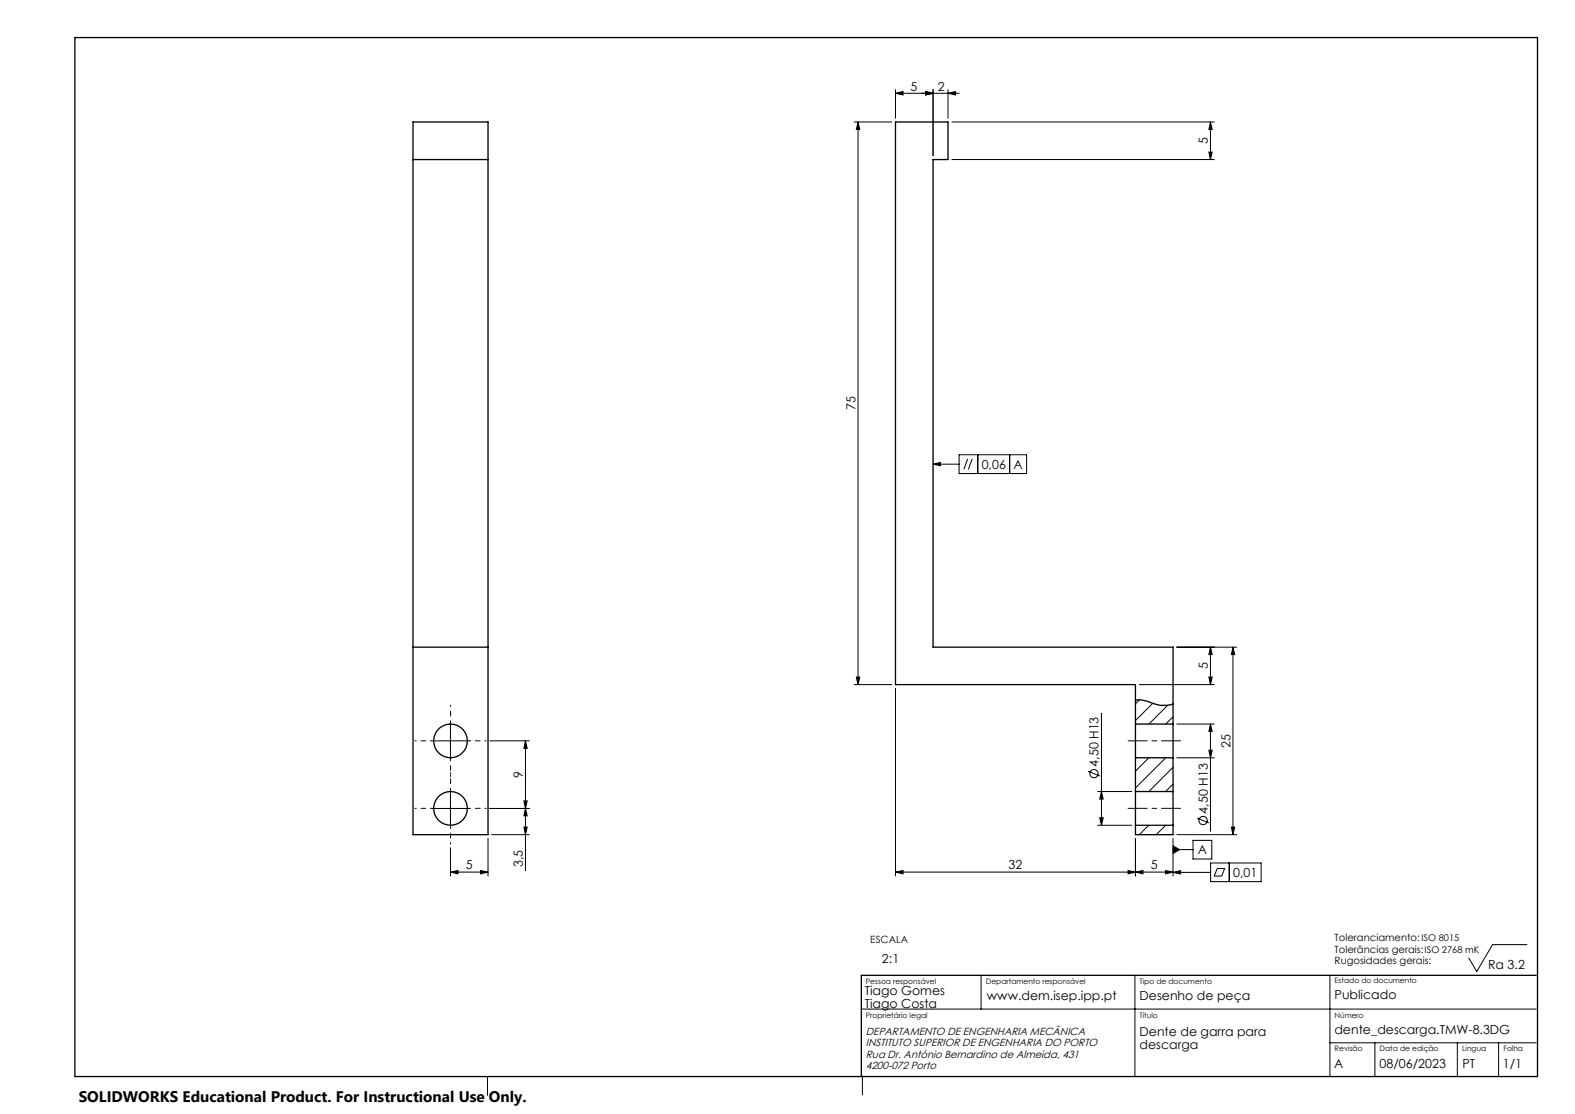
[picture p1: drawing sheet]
<svg xmlns="http://www.w3.org/2000/svg" width="420mm" height="297mm" viewBox="0 0 420 297" stroke-linecap="round" stroke-linejoin="round" font-family="sans-serif">
<g fill="none" stroke="#000" stroke-width=".35">
<path d="M20 10h390v277h-390zM110.1 32.5h20v190h-20zM110.1 42.5h20M110.1 172.5h20M302.8 186.7l1.4-.1 1.8 .4a8.9 8.9 0 0 0 6.8 .8M302.8 193v9M302.8 193v-10.5h-64v-150h14v10h-4v130h64v20.5M302.8 193h10M312.8 193v9M302.8 211v9M302.8 202v9M302.8 202h10"/>
<path d="M302.8 211h10M312.8 211v9M312.8 202v9M302.8 220v2.5h10v-2.5M302.8 220h10M409.6 260h-179.9v27"/>
<circle cx="120.1" cy="197.5" r="4.5"/>
<circle cx="120.1" cy="215.5" r="4.5"/>
</g>
<g fill="none" stroke="#000" stroke-width=".27">
<path d="M227.8 32.5h10M228.8 32.5v150M228.8 32.5l.5 2h-.9zM238.8 24.9l2-.5v.9zM238.8 24.9h17M238.8 23.9v7.6M246.8 24.4l2 .5-2 .4zM248.8 23.9v17.6M252.8 24.9l2-.5v.9zM252.8 23.9v7.6M253.8 32.5h70M322.8 32.5l.5 2h-.9z"/>
<path d="M322.8 32.5v10M253.8 42.5h70M322.4 40.5h.9l-.5 2zM248.8 123.8h7M248.8 123.8l2-.5v.9zM255.8 121.2h18v5.1h-18zM258.1 122.3l-1.1 2.8M259.3 122.3l-1.1 2.8M260.7 121.2v5.1M269.2 121.2v5.1M313.8 172.5h16M322.8 172.5l.5 2h-.9z"/>
<path d="M322.8 172.5v10M328.8 172.5l.4 2h-.8zM328.8 172.5v50M115.1 197.5h10M120.1 192.5v10M130.6 197.5h10.5M140.1 197.5v34.7M140.1 197.5l.5 2h-.9zM227.8 182.5h10M228.4 180.5h.9l-.5 2zM238.8 183.5v50M293.7 190.1v29.9"/>
<path d="M303.8 182.5h20M303.8 186.6l-1 1M307.4 187.5l-4.6 4.6M311.4 188l-5 5M312.8 191.1l-1.9 1.9M313.8 193h10M322.4 180.5h.9l-.5 2zM322.8 193l.5 2h-.9zM322.8 193v28.6M115.1 215.5h10M120.1 210.5v10M130.6 215.5h10.5"/>
<path d="M139.7 213.5h.9l-.5 2zM140.1 215.5l.5 2h-.9zM290.2 205.6l3.1 1.3M292.7 211h9.1M293.3 218h.9l-.5 2zM293.7 211l.5 2h-.9zM306.4 202l-3.6 3.6M310.9 202l-8.1 8.1M312.8 204.6l-6.4 6.4M312.8 209.1l-2 1.9M313.8 202h10M319.2 218.1l3.2 1.3"/>
<path d="M322.4 200h.9l-.5 2zM120.1 232.5l2-.4v.9zM120.1 226v7.5M120.1 232.5h10M128.1 232.1l2 .4-2 .5zM130.1 223.5v10M131.1 222.5h10M139.7 220.5h.9l-.5 2zM238.8 232.5l2-.4v.9zM238.8 232.5h74M292.7 220h9.1M300.8 232.1l2 .4-2 .5z"/>
<path d="M302.8 232.5l2-.4v.9zM302.8 223.5v10M306.3 220l-2.5 2.5M310.8 232.1l2 .4-2 .5zM310.8 220l-2.5 2.5M312.8 232.6h10M312.8 226.5h5.3M312.8 223.5v10M312.8 232.6l2-.5v.9zM312.8 225.5l1.8 1-1.8 1zM313.8 222.5h16M318.1 224h5v5h-5z"/>
<path d="M322.8 230.1h13.5v5h-13.5zM324.6 231.6h2l-.8 2h-2zM327.8 230.1v5M328.4 220.5h.8l-.4 2zM407.2 251.8h-9.2l-4.2 7.2-2.1-3.6M229.6 269h180M261.6 260v9M302.6 260v27M354.6 260v27M354.6 278h55M366.6 278v9M388.6 278v9"/>
<path d="M399.6 278v9M130 287v5M230 286.9v5"/>
<circle cx="291.7" cy="206.2" r="1.11"/>
<circle cx="320.8" cy="218.8" r="1.11"/>
</g>
<path d="M314.8 197.5h-14M314.8 215.5h-14" fill="none" stroke="#000" stroke-width=".27" stroke-dasharray="15.2 1.3 1.3 1.3" stroke-dashoffset="10.1"/>
<path d="M115.2 197.5h-4.5M120.2 192.5v-4.5M125.2 197.5h4.5M115.2 215.5h-4.5M120.2 202.5v4.5M120.2 210.5v-4.5M125.2 215.5h4.5M120.2 220.5v4.5" fill="none" stroke="#000" stroke-width=".27" stroke-dasharray="15.2 1.3 1.3 1.3" stroke-dashoffset="14.9"/>
<g fill="#000">
<path d="M228.8 32.5l.5 2h-.9zM228.4 180.5h.9l-.5 2zM322.8 32.5l.5 2h-.9zM322.4 40.5h.9l-.5 2zM293.7 211l.5 2h-.9zM293.3 218h.9l-.5 2zM140.1 215.5l.5 2h-.9zM139.7 220.5h.9l-.5 2zM140.1 197.5l.5 2h-.9zM139.7 213.5h.9l-.5 2z"/>
<path d="M246.8 24.4l2 .5-2 .4zM238.8 24.9l2-.5v.9z"/>
<path d="M252.8 24.9l2-.5v.9zM246.8 24.4l2 .5-2 .4z"/>
<path d="M120.1 232.5l2-.4v.9zM128.1 232.1l2 .4-2 .5z"/>
<path d="M238.8 232.5l2-.4v.9zM300.8 232.1l2 .4-2 .5z"/>
<path d="M302.8 232.5l2-.4v.9zM310.8 232.1l2 .4-2 .5z"/>
<path d="M312.8 232.6l2-.5v.9zM248.8 123.8l2-.5v.9zM312.8 225.5l1.8 1-1.8 1z"/>
<path d="M328.4 220.5h.8l-.4 2zM328.8 172.5l.4 2h-.8zM322.4 180.5h.9l-.5 2zM322.8 172.5l.5 2h-.9zM322.4 200h.9l-.5 2zM322.8 193l.5 2h-.9z"/>
</g>
<text font-size="4.1" x="21" y="293.7">SOLIDWORKS Educational Product. For Instructional Use Only.</text>
<g font-size="3.3">
<text x="242.8" y="24.1">5</text>
<text x="250.1" y="24.1">2</text>
<text x="322.1" y="38.4" transform="rotate(-90 322.1 38.4)">5</text>
<text x="228.1" y="109.4" transform="rotate(-90 228.1 109.4)">75</text>
<text x="261.8" y="125">0,06</text>
<text x="270.3" y="125">A</text>
<text x="322.1" y="178.4" transform="rotate(-90 322.1 178.4)">5</text>
<text x="328.1" y="199.4" transform="rotate(-90 328.1 199.4)">25</text>
<text x="139.4" y="207.4" transform="rotate(-90 139.4 207.4)">9</text>
<text x="293" y="204.4" transform="rotate(-90 293 204.4)">4,50 H13</text>
<text x="322.1" y="216.9" transform="rotate(-90 322.1 216.9)">4,50 H13</text>
<text x="319.4" y="227.8">A</text>
<text x="124.2" y="231.8">5</text>
<text x="139.4" y="231.2" transform="rotate(-90 139.4 231.2)">3,5</text>
<text x="269" y="231.8">32</text>
<text x="306.9" y="231.8">5</text>
<text x="328.8" y="233.8">0,01</text>
<text x="235.2" y="256.7">2:1</text>
<text x="396.8" y="258.3">Ra 3.2</text>
<text x="230.6" y="265.1">Tiago Gomes</text>
<text x="230.6" y="268.6">Tiago Costa</text>
<text x="263.2" y="266.5">www.dem.isep.ipp.pt</text>
<text x="303.9" y="266.5">Desenho de peça</text>
<text x="355.9" y="266.5">Publicado</text>
<text x="355.8" y="275.7">dente_descarga.TMW-8.3DG</text>
<text x="303.9" y="276.1">Dente de garra para</text>
<text x="303.9" y="279.6">descarga</text>
<text x="355.8" y="284.7">A</text>
<text x="367.9" y="284.7">08/06/2023</text>
<text x="390" y="284.7">PT</text>
<text x="400.8" y="284.7">1/1</text>
</g>
<g font-size="2.8">
<text x="230.9" y="276">DEPARTAMENTO DE ENGENHARIA MECÂNICA</text>
<text x="230.9" y="282">Rua Dr. António Bernardino de Almeida, 431</text>
<text x="230.9" y="279">INSTITUTO SUPERIOR DE ENGENHARIA DO PORTO</text>
<text x="230.9" y="285">4200-072 Porto</text>
</g>
<g font-size="2.7">
<text x="232.1" y="251.4">ESCALA</text>
<text x="355.9" y="250.8">Toleranciamento: ISO 8015</text>
<text x="355.9" y="254">Tolerâncias gerais:ISO 2768 mK</text>
<text x="355.9" y="257.1">Rugosidades gerais:</text>
</g>
<g font-size="2">
<text x="230.9" y="262.3">Pessoa responsável</text>
<text x="262.9" y="262.3">Departamento responsável</text>
<text x="303.9" y="262.3">Tipo de documento</text>
<text x="355.9" y="262.1">Estado do documento</text>
<text x="230.9" y="271.3">Proprietário legal</text>
<text x="303.9" y="271.3">Título</text>
<text x="355.9" y="271.3">Número</text>
<text x="355.9" y="280.3">Revisão</text>
<text x="367.9" y="280.3">Data de edição</text>
<text x="389.9" y="280.3">Lingua</text>
<text x="400.9" y="280.3">Folha</text>
</g>
</svg>
